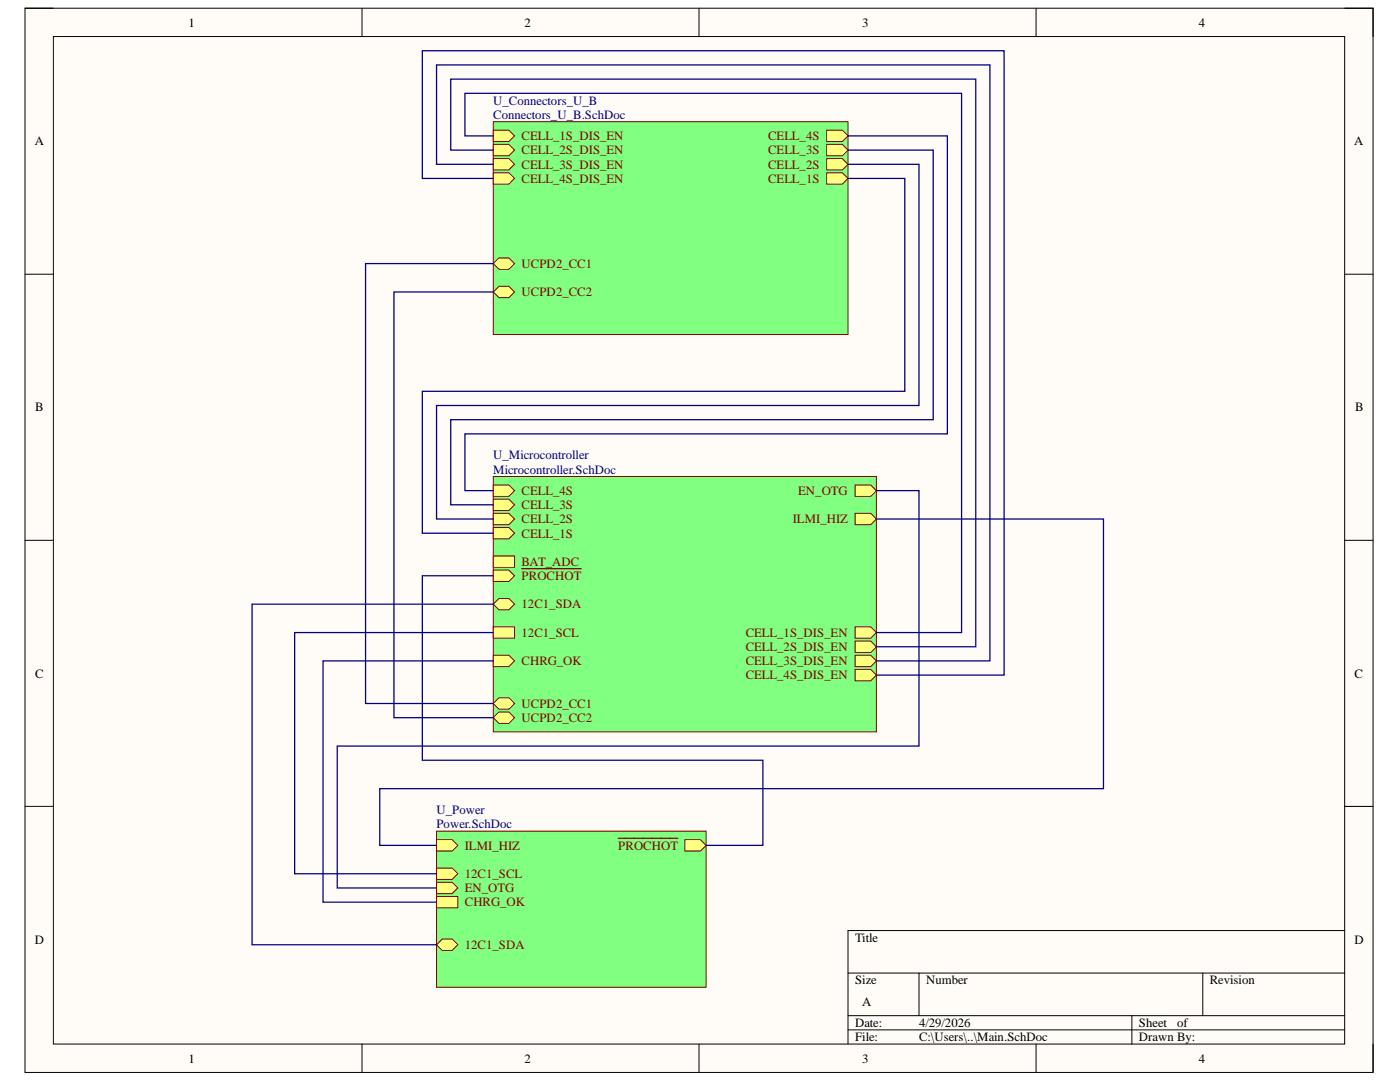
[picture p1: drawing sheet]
<svg xmlns="http://www.w3.org/2000/svg" width="279mm" height="216mm" viewBox="0 0 279 216" stroke-linecap="round" stroke-linejoin="round" font-family="sans-serif">
<path d="M5 1.6h269v212.4h-269z" fill-rule="evenodd" fill="#fffcf8"/>
<path d="M5 1.6h269v212.4h-269z" fill="none" stroke="#000" stroke-width=".2"/>
<path d="M10.7 7.3h257.7v201h-257.7z" fill-rule="evenodd" fill="#fffcf8"/>
<g fill="none" stroke="#000" stroke-width=".2">
<path d="M5 1.6h5.7M10.7 7.3h257.7v201h-257.7zM72.2 1.6v5.7M139.5 1.6v5.7M206.8 1.6v5.7M268.4 1.6h5.6v5.7M5 54.7h5.7M268.4 54.7h5.6M5 107.8h5.7M268.4 107.8h5.6M5 160.9h5.7M268.4 160.9h5.6"/>
<path d="M169.2 194.2h99.2M183.4 194.2v8.5M240 194.2v8.5M268.4 185.7h-99.2v22.6M72.2 208.3v5.7M139.5 208.3v5.7M169.2 202.7h99.2M169.2 205.5h99.2M206.8 208.3v5.7M225.9 202.7v5.6M274 208.3v5.7"/>
</g>
<path d="M98.4 24.3h70.8v42.5h-70.8z" fill-rule="evenodd" fill="#80ff80"/>
<path d="M98.4 24.3h70.8v42.5h-70.8z" fill="none" stroke="#800000" stroke-width=".2"/>
<path d="M165 26h3.1l1.1 1.1-1.1 1.1h-3.1z" fill-rule="evenodd" fill="#ffff80"/>
<path d="M165 26h3.1l1.1 1.1-1.1 1.1h-3.1z" fill="none" stroke="#800000" stroke-width=".2"/>
<path d="M165 28.8h3.1l1.1 1.1-1.1 1.2h-3.1z" fill-rule="evenodd" fill="#ffff80"/>
<path d="M165 28.8h3.1l1.1 1.1-1.1 1.2h-3.1z" fill="none" stroke="#800000" stroke-width=".2"/>
<path d="M165 31.6h3.1l1.1 1.2-1.1 1.1h-3.1z" fill-rule="evenodd" fill="#ffff80"/>
<path d="M165 31.6h3.1l1.1 1.2-1.1 1.1h-3.1z" fill="none" stroke="#800000" stroke-width=".2"/>
<path d="M165 34.5h3.1l1.1 1.1-1.1 1.1h-3.1z" fill-rule="evenodd" fill="#ffff80"/>
<path d="M165 34.5h3.1l1.1 1.1-1.1 1.1h-3.1z" fill="none" stroke="#800000" stroke-width=".2"/>
<path d="M98.4 26h3.2l1.1 1.1-1.1 1.1h-3.2z" fill-rule="evenodd" fill="#ffff80"/>
<path d="M98.4 26h3.2l1.1 1.1-1.1 1.1h-3.2z" fill="none" stroke="#800000" stroke-width=".2"/>
<path d="M98.4 28.8h3.2l1.1 1.1-1.1 1.2h-3.2z" fill-rule="evenodd" fill="#ffff80"/>
<path d="M98.4 28.8h3.2l1.1 1.1-1.1 1.2h-3.2z" fill="none" stroke="#800000" stroke-width=".2"/>
<path d="M98.4 31.6h3.2l1.1 1.2-1.1 1.1h-3.2z" fill-rule="evenodd" fill="#ffff80"/>
<path d="M98.4 31.6h3.2l1.1 1.2-1.1 1.1h-3.2z" fill="none" stroke="#800000" stroke-width=".2"/>
<path d="M98.4 34.5h3.2l1.1 1.1-1.1 1.1h-3.2z" fill-rule="evenodd" fill="#ffff80"/>
<path d="M98.4 34.5h3.2l1.1 1.1-1.1 1.1h-3.2z" fill="none" stroke="#800000" stroke-width=".2"/>
<path d="M98.4 52.6l1.2-1.1h2l1.1 1.1-1.1 1.1h-2z" fill-rule="evenodd" fill="#ffff80"/>
<path d="M98.4 52.6l1.2-1.1h2l1.1 1.1-1.1 1.1h-2z" fill="none" stroke="#800000" stroke-width=".2"/>
<path d="M98.4 58.3l1.2-1.2h2l1.1 1.2-1.1 1.1h-2z" fill-rule="evenodd" fill="#ffff80"/>
<path d="M98.4 58.3l1.2-1.2h2l1.1 1.2-1.1 1.1h-2z" fill="none" stroke="#800000" stroke-width=".2"/>
<path d="M98.5 95.1h76.4v50.9h-76.4z" fill-rule="evenodd" fill="#80ff80"/>
<path d="M98.5 95.1h76.4v50.9h-76.4z" fill="none" stroke="#800000" stroke-width=".2"/>
<path d="M98.4 110.9h4.3v2.3h-4.3z" fill-rule="evenodd" fill="#ffff80"/>
<path d="M98.4 110.9h4.3v2.3h-4.3z" fill="none" stroke="#800000" stroke-width=".2"/>
<path d="M98.4 96.8h3.2l1.1 1.1-1.1 1.1h-3.2z" fill-rule="evenodd" fill="#ffff80"/>
<path d="M98.4 96.8h3.2l1.1 1.1-1.1 1.1h-3.2z" fill="none" stroke="#800000" stroke-width=".2"/>
<path d="M98.4 99.6h3.2l1.1 1.1-1.1 1.2h-3.2z" fill-rule="evenodd" fill="#ffff80"/>
<path d="M98.4 99.6h3.2l1.1 1.1-1.1 1.2h-3.2z" fill="none" stroke="#800000" stroke-width=".2"/>
<path d="M98.4 102.4h3.2l1.1 1.2-1.1 1.1h-3.2z" fill-rule="evenodd" fill="#ffff80"/>
<path d="M98.4 102.4h3.2l1.1 1.2-1.1 1.1h-3.2z" fill="none" stroke="#800000" stroke-width=".2"/>
<path d="M98.4 105.3h3.2l1.1 1.1-1.1 1.1h-3.2z" fill-rule="evenodd" fill="#ffff80"/>
<path d="M98.4 105.3h3.2l1.1 1.1-1.1 1.1h-3.2z" fill="none" stroke="#800000" stroke-width=".2"/>
<path d="M170.7 96.8h3.1l1.1 1.1-1.1 1.1h-3.1z" fill-rule="evenodd" fill="#ffff80"/>
<path d="M170.7 96.8h3.1l1.1 1.1-1.1 1.1h-3.1z" fill="none" stroke="#800000" stroke-width=".2"/>
<path d="M98.4 113.8h3.2l1.1 1.1-1.1 1.1h-3.2z" fill-rule="evenodd" fill="#ffff80"/>
<path d="M98.4 113.8h3.2l1.1 1.1-1.1 1.1h-3.2z" fill="none" stroke="#800000" stroke-width=".2"/>
<path d="M104.1 113.5h11.9" fill="none" stroke="#800000" stroke-width=".25"/>
<path d="M170.7 130.7h3.1l1.1 1.2-1.1 1.1h-3.1z" fill-rule="evenodd" fill="#ffff80"/>
<path d="M170.7 130.7h3.1l1.1 1.2-1.1 1.1h-3.1z" fill="none" stroke="#800000" stroke-width=".2"/>
<path d="M170.7 133.6h3.1l1.1 1.1-1.1 1.1h-3.1z" fill-rule="evenodd" fill="#ffff80"/>
<path d="M170.7 133.6h3.1l1.1 1.1-1.1 1.1h-3.1z" fill="none" stroke="#800000" stroke-width=".2"/>
<path d="M170.7 102.4h3.1l1.1 1.2-1.1 1.1h-3.1z" fill-rule="evenodd" fill="#ffff80"/>
<path d="M170.7 102.4h3.1l1.1 1.2-1.1 1.1h-3.1z" fill="none" stroke="#800000" stroke-width=".2"/>
<path d="M170.7 127.9h3.1l1.1 1.2-1.1 1.1h-3.1z" fill-rule="evenodd" fill="#ffff80"/>
<path d="M170.7 127.9h3.1l1.1 1.2-1.1 1.1h-3.1z" fill="none" stroke="#800000" stroke-width=".2"/>
<path d="M170.7 125.1h3.1l1.1 1.1-1.1 1.2h-3.1z" fill-rule="evenodd" fill="#ffff80"/>
<path d="M170.7 125.1h3.1l1.1 1.1-1.1 1.2h-3.1z" fill="none" stroke="#800000" stroke-width=".2"/>
<path d="M98.4 120.6l1.2-1.2h2l1.1 1.2-1.1 1.1h-2z" fill-rule="evenodd" fill="#ffff80"/>
<path d="M98.4 120.6l1.2-1.2h2l1.1 1.2-1.1 1.1h-2z" fill="none" stroke="#800000" stroke-width=".2"/>
<path d="M98.4 125.1h4.3v2.2h-4.3z" fill-rule="evenodd" fill="#ffff80"/>
<path d="M98.4 125.1h4.3v2.2h-4.3z" fill="none" stroke="#800000" stroke-width=".2"/>
<path d="M98.4 130.7h3.2l1.1 1.2-1.1 1.1h-3.2z" fill-rule="evenodd" fill="#ffff80"/>
<path d="M98.4 130.7h3.2l1.1 1.2-1.1 1.1h-3.2z" fill="none" stroke="#800000" stroke-width=".2"/>
<path d="M98.4 140.4l1.2-1.2h2l1.1 1.2-1.1 1.1h-2z" fill-rule="evenodd" fill="#ffff80"/>
<path d="M98.4 140.4l1.2-1.2h2l1.1 1.2-1.1 1.1h-2z" fill="none" stroke="#800000" stroke-width=".2"/>
<path d="M99.6 142.1h2l1.1 1.1-1.1 1.1h-2l-1.2-1.1z" fill-rule="evenodd" fill="#ffff80"/>
<path d="M99.6 142.1h2l1.1 1.1-1.1 1.1h-2l-1.2-1.1z" fill="none" stroke="#800000" stroke-width=".2"/>
<path d="M87.1 165.9h53.8v31.1h-53.8z" fill-rule="evenodd" fill="#80ff80"/>
<path d="M87.1 165.9h53.8v31.1h-53.8z" fill="none" stroke="#800000" stroke-width=".2"/>
<path d="M87.1 167.6h3.1l1.2 1.1-1.2 1.1h-3.1z" fill-rule="evenodd" fill="#ffff80"/>
<path d="M87.1 167.6h3.1l1.2 1.1-1.2 1.1h-3.1z" fill="none" stroke="#800000" stroke-width=".2"/>
<path d="M136.7 167.6h3.1l1.1 1.1-1.1 1.1h-3.1z" fill-rule="evenodd" fill="#ffff80"/>
<path d="M136.7 167.6h3.1l1.1 1.1-1.1 1.1h-3.1z" fill="none" stroke="#800000" stroke-width=".2"/>
<path d="M123.4 167.3h11.9" fill="none" stroke="#800000" stroke-width=".25"/>
<path d="M88.3 187.4h1.9l1.2 1.1-1.2 1.1h-1.9l-1.2-1.1z" fill-rule="evenodd" fill="#ffff80"/>
<path d="M88.3 187.4h1.9l1.2 1.1-1.2 1.1h-1.9l-1.2-1.1z" fill="none" stroke="#800000" stroke-width=".2"/>
<path d="M87.1 173.2h3.1l1.2 1.2-1.2 1.1h-3.1z" fill-rule="evenodd" fill="#ffff80"/>
<path d="M87.1 173.2h3.1l1.2 1.2-1.2 1.1h-3.1z" fill="none" stroke="#800000" stroke-width=".2"/>
<path d="M87.1 176.1h3.1l1.2 1.1-1.2 1.1h-3.1z" fill-rule="evenodd" fill="#ffff80"/>
<path d="M87.1 176.1h3.1l1.2 1.1-1.2 1.1h-3.1z" fill="none" stroke="#800000" stroke-width=".2"/>
<path d="M87.1 178.9h4.3v2.2h-4.3z" fill-rule="evenodd" fill="#ffff80"/>
<path d="M87.1 178.9h4.3v2.2h-4.3z" fill="none" stroke="#800000" stroke-width=".2"/>
<g fill="none" stroke="#000080" stroke-width=".25">
<path d="M98.5 27.1h-5.7v-8.5h99.1v107.6h-17M98.5 30h-8.5v-14.2h104.7v113.3h-19.8M98.5 32.8h-11.4v-19.8h110.5v118.9h-22.7M98.5 35.6h-14.2v-25.5h116.1v124.6h-25.5M169.2 27.1h19.9v59.5h-96.3v11.3h5.7M169.2 30h17v53.7h-96.2v17h8.5M169.2 32.8h14.2v48.1h-96.3v22.7h11.4M169.2 35.6h11.4v42.5h-96.3v28.3h14.2M98.4 52.6h-25.4v87.8h25.4M98.4 58.3h-19.8v84.9h19.8M174.9 97.9h8.5v51h-116.1v28.3h19.8M98.4 114.9h-14.1v36.8h67.9v17h-11.3"/>
<path d="M174.9 103.6h45.3v53.8h-144.4v11.3h11.3M98.5 120.6h-48.2v67.9h36.8M98.5 126.2h-39.7v48.2h28.3M98.5 131.9h-34v48.1h22.6"/>
</g>
<g font-size="2.5">
<text x="37.6" y="5.3">1</text>
<text x="104.7" y="5.3">2</text>
<text x="172.1" y="5.3">3</text>
<text x="239.2" y="5.3">4</text>
<text x="6.9" y="29">A</text>
<text x="270.3" y="29">A</text>
<text x="7" y="82.1">B</text>
<text x="270.4" y="82.1">B</text>
<text x="7" y="135.2">C</text>
<text x="270.3" y="135.2">C</text>
<text x="6.9" y="188.3">D</text>
<text x="170.6" y="188">Title</text>
<text x="270.3" y="188.3">D</text>
<text x="170.6" y="196.4">Size</text>
<text x="184.9" y="196.4">Number</text>
<text x="241.4" y="196.4">Revision</text>
<text x="172.1" y="200.7">A</text>
<text x="170.6" y="204.9">Date:</text>
<text x="170.6" y="207.7">File:</text>
<text x="183.4" y="204.9">4/29/2026</text>
<text x="183.4" y="207.7">C:\Users\..\Main.SchDoc</text>
<text x="227.3" y="204.9">Sheet</text>
<text x="227.3" y="207.7">Drawn By:</text>
<text x="234.9" y="204.9">of</text>
<text x="37.6" y="212">1</text>
<text x="104.7" y="212">2</text>
<text x="172.1" y="212">3</text>
<text x="239.2" y="212">4</text>
</g>
<g font-size="2.5" fill="#000080">
<text x="98.4" y="20.9">U_Connectors_U_B</text>
<text x="98.4" y="23.8">Connectors_U_B.SchDoc</text>
<text x="98.4" y="91.7">U_Microcontroller</text>
<text x="98.4" y="94.5">Microcontroller.SchDoc</text>
<text x="87.1" y="162.5">U_Power</text>
<text x="87.1" y="165.3">Power.SchDoc</text>
</g>
<g font-size="2.5" fill="#800000">
<text x="104.1" y="28">CELL_1S_DIS_EN</text>
<text x="153.3" y="28">CELL_4S</text>
<text x="104.1" y="30.8">CELL_2S_DIS_EN</text>
<text x="104.1" y="33.7">CELL_3S_DIS_EN</text>
<text x="153.3" y="30.8">CELL_3S</text>
<text x="153.3" y="33.7">CELL_2S</text>
<text x="104.1" y="36.4">CELL_4S_DIS_EN</text>
<text x="153.3" y="36.4">CELL_1S</text>
<text x="104.1" y="53.4">UCPD2_CC1</text>
<text x="104.1" y="59.1">UCPD2_CC2</text>
<text x="104.1" y="98.8">CELL_4S</text>
<text x="104.1" y="101.6">CELL_3S</text>
<text x="159.3" y="98.8">EN_OTG</text>
<text x="104.1" y="104.4">CELL_2S</text>
<text x="104.1" y="107.3">CELL_1S</text>
<text x="158.2" y="104.4">ILMI_HIZ</text>
<text x="104.1" y="112.9">BAT_ADC</text>
<text x="104.1" y="115.7">PROCHOT</text>
<text x="104.1" y="121.4">12C1_SDA</text>
<text x="104.1" y="127.1">12C1_SCL</text>
<text x="148.8" y="129.9">CELL_2S_DIS_EN</text>
<text x="148.8" y="127.1">CELL_1S_DIS_EN</text>
<text x="104.1" y="132.7">CHRG_OK</text>
<text x="148.8" y="132.7">CELL_3S_DIS_EN</text>
<text x="148.8" y="135.5">CELL_4S_DIS_EN</text>
<text x="104.1" y="141.2">UCPD2_CC1</text>
<text x="104.1" y="144.1">UCPD2_CC2</text>
<text x="92.8" y="169.5">ILMI_HIZ</text>
<text x="123.4" y="169.5">PROCHOT</text>
<text x="92.8" y="175.2">12C1_SCL</text>
<text x="92.8" y="178.1">EN_OTG</text>
<text x="92.8" y="180.9">CHRG_OK</text>
<text x="92.8" y="189.4">12C1_SDA</text>
</g>
</svg>
